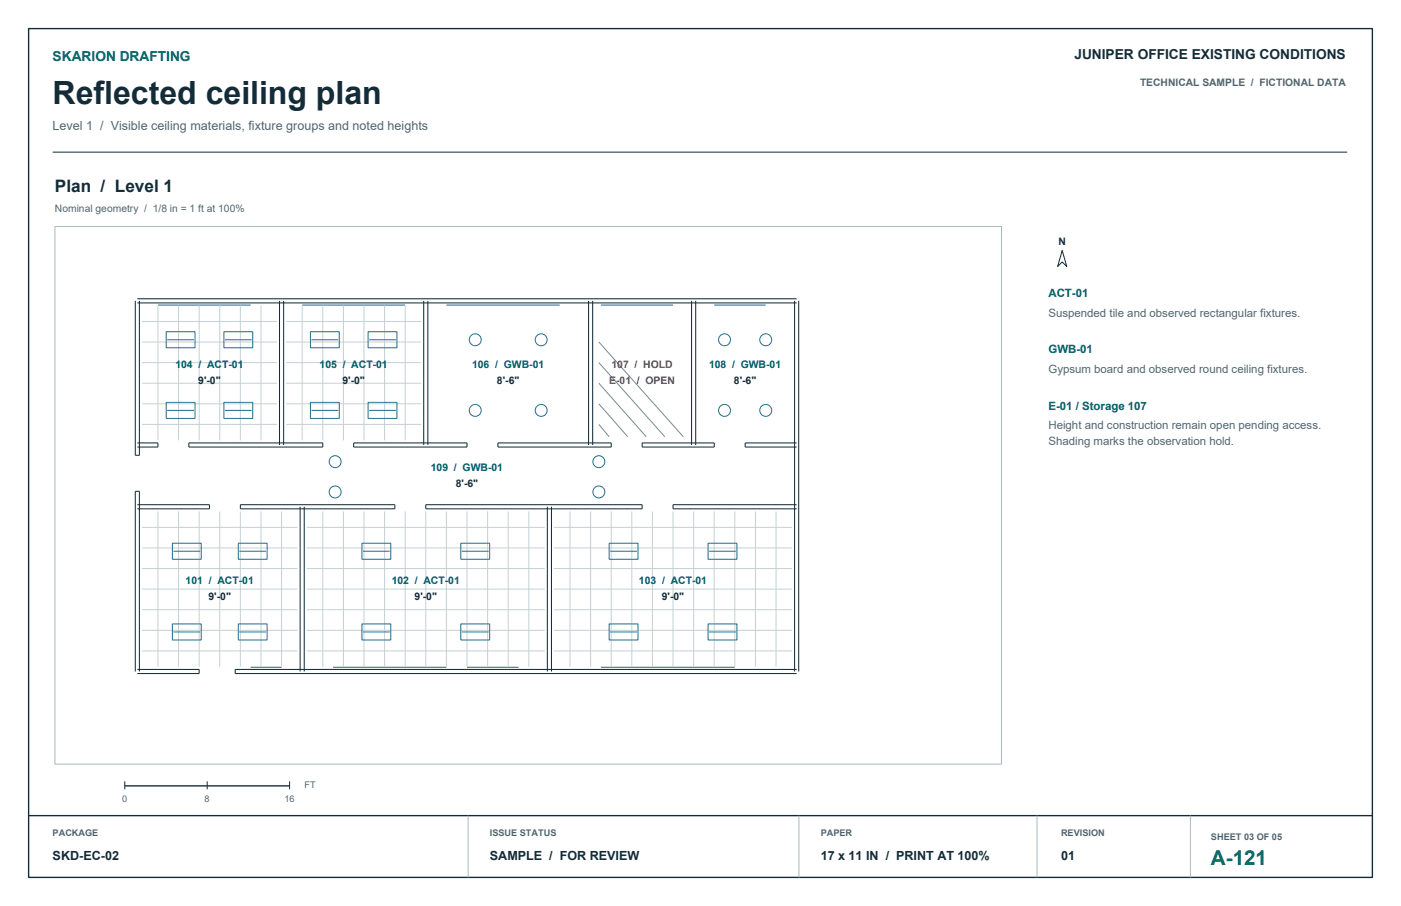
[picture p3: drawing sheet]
<svg xmlns="http://www.w3.org/2000/svg" width="432mm" height="279mm" viewBox="0 0 432 279" stroke-linecap="round" stroke-linejoin="round" font-family="sans-serif">
<g fill="none" stroke="#142c38" stroke-width=".32">
<path d="M41.7 92.8v47.6h1.3v-47.6M42.3 93.4h203.2M42.3 92.1h203.2M86.1 92.8v44.4M87.4 92.8v44.4M130.6 92.8v44.4M131.9 92.8v44.4M181.4 92.8v44.4M182.7 92.8v44.4M213.1 92.8v44.4M214.4 92.8v44.4M244.9 92.8v114.3"/>
<path d="M246.2 92.8v114.3M42.3 136.6h6.4v1.3h-6.4M58.2 136.6h41.3v1.3h-41.3zM109 136.6h34.9v1.3h-34.9zM153.5 136.6h34.9v1.3h-34.9zM197.9 136.6h22.2v1.3h-22.2zM245.5 136.6h-15.8v1.3h15.8M42.3 155.6h22.3v1.3h-22.3M74.1 155.6h47.6v1.3h-47.6zM92.5 156.3v50.8M93.8 156.3v50.8M131.2 155.6h66.7v1.3h-66.7z"/>
<path d="M168.7 156.3v50.8M170 156.3v50.8M245.5 155.6h-38.1v1.3h38.1M41.7 207.1v-55.6h1.3v55.6M42.3 206.4h19.1v1.3h-19.1M245.5 206.4h-173v1.3h173"/>
</g>
<g fill="none" stroke="#206999" stroke-width=".31">
<path d="M48.7 94.1h28.6M93.1 94.1h31.8M137.6 94.1h34.9M185.2 94.1h22.2M220.1 94.1h15.9M51.2 102.3h8.9v5h-8.9zM51.5 104.8h8.3M69 102.3h8.9v5h-8.9zM69.3 104.8h8.3M95.7 102.3h8.9v5h-8.9zM96 104.8h8.2M113.5 102.3h8.8v5h-8.8z"/>
<path d="M113.8 104.8h8.2M51.2 124.1h8.9v4.9h-8.9zM51.5 126.6h8.3M69 124.1h8.9v4.9h-8.9zM69.3 126.6h8.3M95.7 124.1h8.9v4.9h-8.9zM96 126.6h8.2M113.5 124.1h8.8v4.9h-8.8zM113.8 126.6h8.2M53.1 167.5h8.9v5h-8.9zM53.4 170h8.3M73.4 167.5h8.9v5h-8.9z"/>
<path d="M73.8 170h8.2M111.5 167.5h8.9v5h-8.9zM111.9 170h8.2M142 167.5h8.9v5h-8.9zM142.3 170h8.3M187.7 167.5h8.9v5h-8.9zM188.1 170h8.2M218.2 167.5h8.9v5h-8.9zM218.5 170h8.3M53.1 192.4h8.9v5h-8.9zM53.4 194.9h8.3M73.4 192.4h8.9v5h-8.9z"/>
<path d="M73.8 194.9h8.2M111.5 192.4h8.9v5h-8.9zM111.9 194.9h8.2M142 192.4h8.9v5h-8.9zM142.3 194.9h8.3M187.7 192.4h8.9v5h-8.9zM188.1 194.9h8.2M218.2 192.4h8.9v5h-8.9zM218.5 194.9h8.3M77.3 205.8h9.5M102.7 205.8h34.9M143.9 205.8h15.9"/>
<path d="M185.2 205.8h41.3"/>
<circle cx="146.5" cy="104.8" r="1.84"/>
<circle cx="166.8" cy="104.8" r="1.84"/>
<circle cx="223.3" cy="104.8" r="1.84"/>
<circle cx="236" cy="104.8" r="1.84"/>
<circle cx="146.5" cy="126.6" r="1.84"/>
<circle cx="166.8" cy="126.6" r="1.84"/>
<circle cx="223.3" cy="126.6" r="1.84"/>
<circle cx="236" cy="126.6" r="1.84"/>
<circle cx="103.3" cy="151.7" r="1.84"/>
<circle cx="103.3" cy="142.4" r="1.84"/>
<circle cx="184.6" cy="151.7" r="1.84"/>
<circle cx="184.6" cy="142.4" r="1.84"/>
</g>
<g fill="none" stroke="#c4d1d5" stroke-width=".31">
<path d="M43.8 99.1h41.6M48.7 94.2v41.6M55 94.2v41.6M61.4 94.2v41.6M67.7 94.2v41.6M74.1 94.2v41.6M80.4 94.2v41.6M88.2 99.1h41.6M93.1 94.2v41.6M99.5 94.2v41.6M105.8 94.2v41.6M112.2 94.2v41.6"/>
<path d="M118.5 94.2v41.6M124.9 94.2v41.6M43.8 118.2h41.6M43.8 111.8h41.6M43.8 105.5h41.6M88.2 118.2h41.6M88.2 111.8h41.6M88.2 105.5h41.6M43.8 130.9h41.6M43.8 124.5h41.6M88.2 130.9h41.6M88.2 124.5h41.6"/>
<path d="M48.7 157.7v48M55 157.7v48M61.4 157.7v48M67.7 157.7v48M74.1 157.7v48M80.4 157.7v48M86.8 157.7v48M99.5 157.7v48M105.8 157.7v48M112.2 157.7v48M118.5 157.7v48M124.9 157.7v48"/>
<path d="M131.2 157.7v48M137.6 157.7v48M143.9 157.7v48M150.3 157.7v48M156.6 157.7v48M163 157.7v48M175.7 157.7v48M182 157.7v48M188.4 157.7v48M194.7 157.7v48M201.1 157.7v48M207.4 157.7v48"/>
<path d="M213.8 157.7v48M220.1 157.7v48M226.5 157.7v48M232.8 157.7v48M239.2 157.7v48M43.8 175.3h47.9M43.8 169h47.9M43.8 162.6h47.9M94.6 175.3h73.3M94.6 169h73.3M94.6 162.6h73.3M170.8 175.3h73.3"/>
<path d="M170.8 169h73.3M170.8 162.6h73.3M43.8 194.4h47.9M43.8 188h47.9M43.8 181.7h47.9M94.6 194.4h73.3M94.6 188h73.3M94.6 181.7h73.3M170.8 194.4h73.3M170.8 188h73.3M170.8 181.7h73.3M43.8 200.7h47.9"/>
<path d="M94.6 200.7h73.3M170.8 200.7h73.3"/>
</g>
<path d="M184.6 118.2l14.6 16.5M184.6 111.8l20.3 22.9M184.6 105.5l26 29.2M184.6 130.9l3.1 3.8M184.6 124.5l8.9 10.2" fill="none" stroke="#7b8990" stroke-width=".31"/>
<path d="M8.8 8.8h414.2v261.8h-414.2zM8.8 251.5h414.2M38.5 242.4h50.8" fill="none" stroke="#142c38" stroke-width=".42"/>
<path d="M16.2 46.9h399M327.4 77.3l1.4 4.9-1.4-1.4-1.4 1.4zM38.5 240.9v2.5M63.9 240.9v2.5M89.3 240.9v2.5" fill="none" stroke="#142c38" stroke-width=".31"/>
<path d="M16.9 69.8h291.8v165.9h-291.8zM144.3 251.5v19.1M246.2 251.5v19.1M319.6 251.5v19.1M366.9 251.5v19.1" fill="none" stroke="#a9bac0" stroke-width=".31"/>
<text font-size="9.9" fill="#142c38" x="16.2" y="32.1">Reflected ceiling plan</text>
<text font-size="6.3" fill="#00645a" x="373.2" y="266.7">A-121</text>
<text font-size="5.3" fill="#142c38" x="16.9" y="59.3">Plan / Level 1</text>
<text font-size="4.2" fill="#00645a" x="16.2" y="18.7">SKARION DRAFTING</text>
<text font-size="4.2" fill="#142c38" x="331.1" y="18.3">JUNIPER OFFICE EXISTING CONDITIONS</text>
<text font-size="3.9" fill="#506671" x="16.2" y="40.2">Level 1 / Visible ceiling materials, fixture groups and noted heights</text>
<g font-size="3.9" fill="#142c38">
<text x="16.2" y="265.3">SKD-EC-02</text>
<text x="151" y="265.3">SAMPLE / FOR REVIEW</text>
<text x="252.9" y="265.3">17 x 11 IN / PRINT AT 100%</text>
<text x="327" y="265.3">01</text>
</g>
<g font-size="3.5" fill="#00645a">
<text x="323.1" y="91.7">ACT-01</text>
<text x="323.1" y="109">GWB-01</text>
<text x="323.1" y="126.3">E-01 / Storage 107</text>
</g>
<g font-size="3.5" fill="#506671">
<text x="323.1" y="97.7">Suspended tile and observed rectangular fixtures.</text>
<text x="323.1" y="115">Gypsum board and observed round ceiling fixtures.</text>
<text x="323.1" y="132.3">Height and construction remain open pending access.</text>
<text x="323.1" y="137.2">Shading marks the observation hold.</text>
</g>
<g font-size="3.2" fill="#506671">
<text x="351.4" y="26.5">TECHNICAL SAMPLE / FICTIONAL DATA</text>
<text x="16.9" y="65.3">Nominal geometry / 1/8 in = 1 ft at 100%</text>
</g>
<g font-size="3.2" fill="#142c38">
<text x="326.2" y="75.5">N</text>
<text x="61.1" y="118.5">9'-0&quot;</text>
<text x="105.5" y="118.5">9'-0&quot;</text>
<text x="153.2" y="118.5">8'-6&quot;</text>
<text x="226.2" y="118.5">8'-6&quot;</text>
<text x="140.5" y="150.2">8'-6&quot;</text>
<text x="64.3" y="185.2">9'-0&quot;</text>
<text x="127.8" y="185.2">9'-0&quot;</text>
<text x="204" y="185.2">9'-0&quot;</text>
</g>
<g font-size="3.2" fill="#00645a">
<text x="54" y="113.4">104 / ACT-01</text>
<text x="98.5" y="113.4">105 / ACT-01</text>
<text x="145.5" y="113.4">106 / GWB-01</text>
<text x="218.5" y="113.4">108 / GWB-01</text>
<text x="132.8" y="145.2">109 / GWB-01</text>
<text x="57.2" y="180.1">101 / ACT-01</text>
<text x="120.7" y="180.1">102 / ACT-01</text>
<text x="196.9" y="180.1">103 / ACT-01</text>
</g>
<g font-size="3.2" fill="#a72e2b">
<text x="188.5" y="113.4">107 / HOLD</text>
<text x="187.8" y="118.5">E-01 / OPEN</text>
</g>
<g font-size="2.8" fill="#506671">
<text x="93.8" y="243.1">FT</text>
<text x="37.7" y="247.3">0</text>
<text x="63.1" y="247.3">8</text>
<text x="87.7" y="247.3">16</text>
<text x="16.2" y="257.9">PACKAGE</text>
<text x="151" y="257.9">ISSUE STATUS</text>
<text x="252.9" y="257.9">PAPER</text>
<text x="327" y="257.9">REVISION</text>
<text x="373.2" y="258.9">SHEET 03 OF 05</text>
</g>
</svg>
